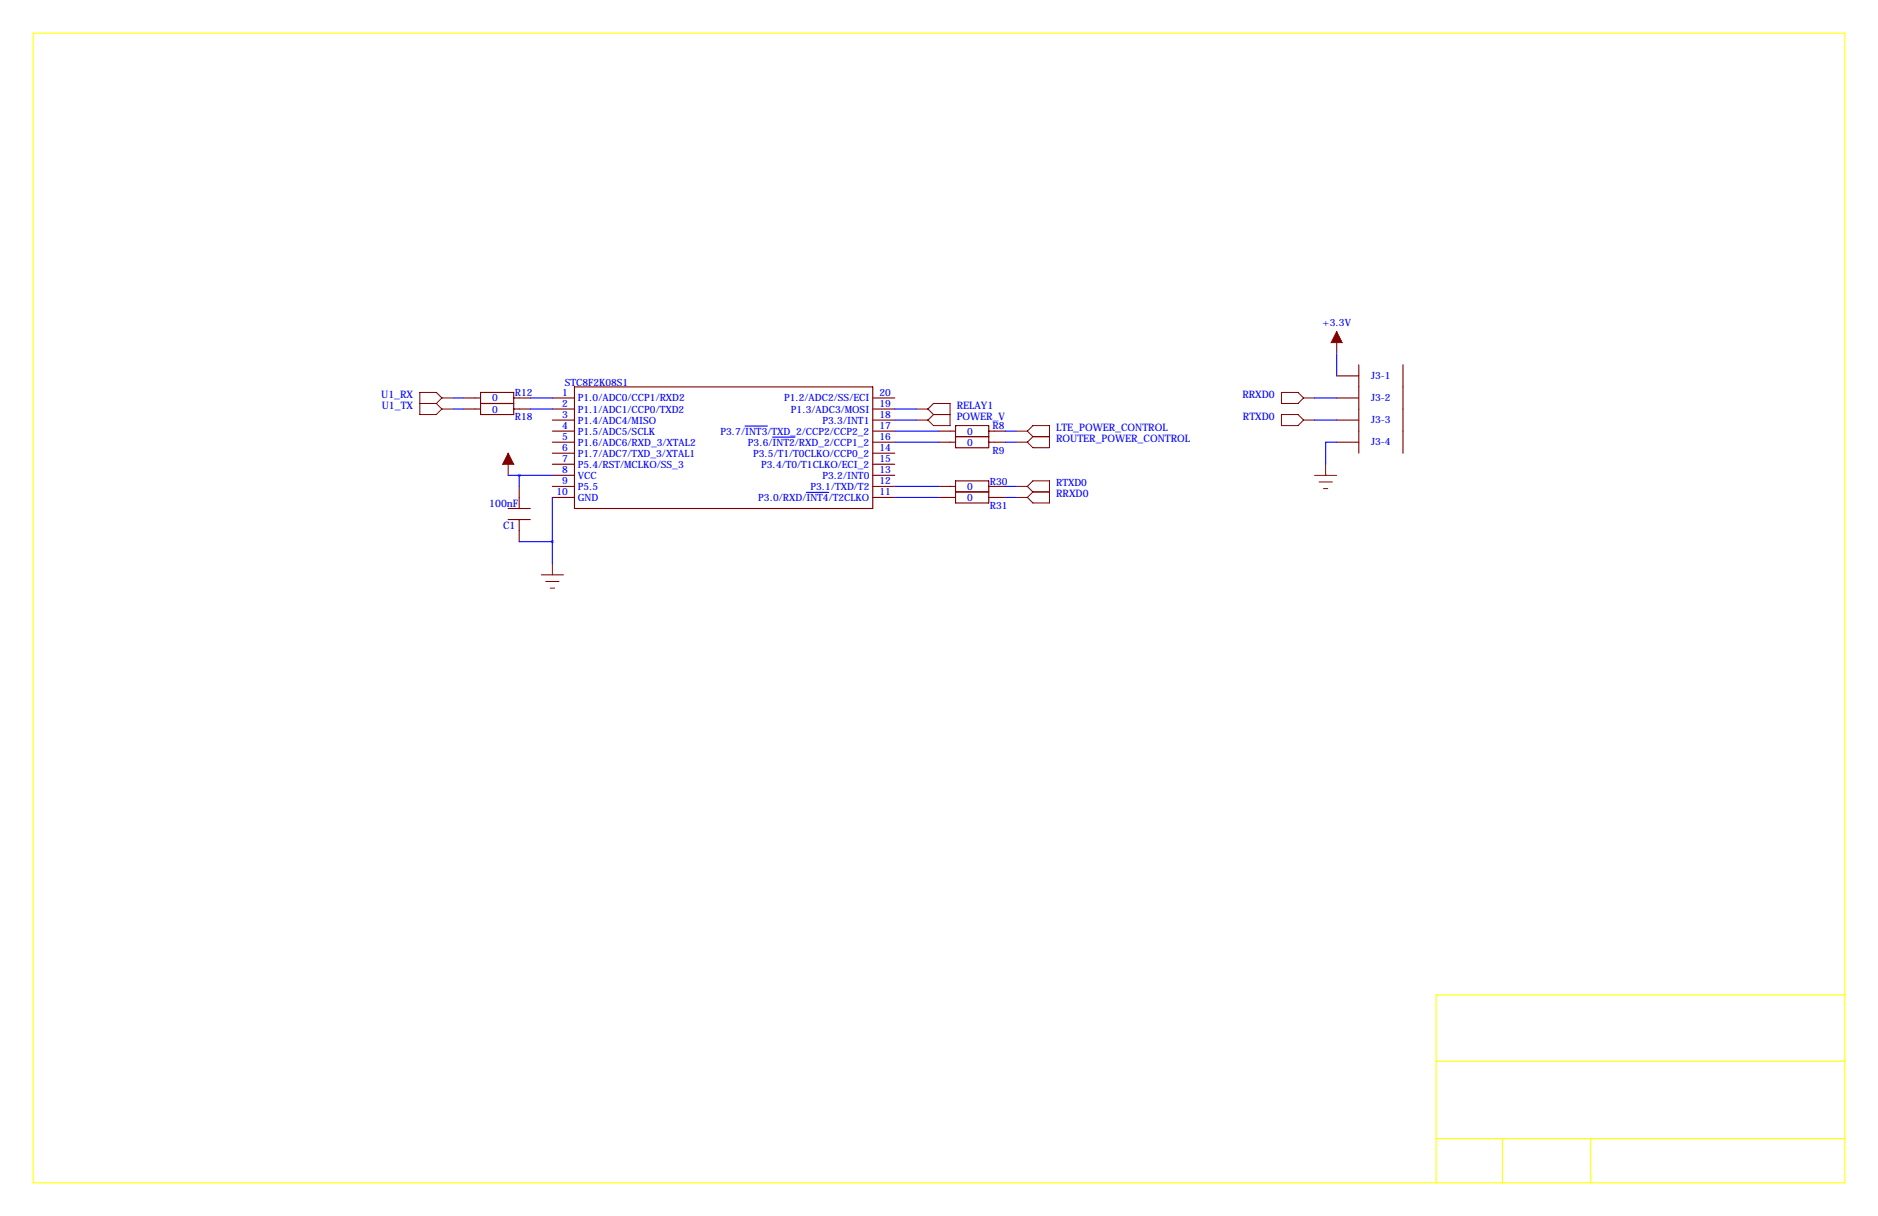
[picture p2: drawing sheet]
<svg xmlns="http://www.w3.org/2000/svg" width="432mm" height="279mm" viewBox="0 0 432 279" stroke-linecap="round" stroke-linejoin="round" font-family="sans-serif">
<path d="M7.6 7.6h416.6v264.2h-416.6zM424.2 228.6h-94v43.2M330.2 243.8h94M330.2 261.6h94M345.4 261.6v10.2M365.8 261.6v10.2" fill="none" stroke="#ff0" stroke-width=".25"/>
<g fill="none" stroke="#800000" stroke-width=".25">
<path d="M106.7 91.4h3.8M106.7 94h3.8M110.5 90.2h7.6v5h-7.6zM110.5 92.7h7.6M118.1 91.4h3.8M118.1 94h3.8M127 91.4h5.1M127 96.5h5.1M127 94h5.1M127 99.1h5.1M132.1 88.9h68.6v27.9h-68.6zM200.7 91.4h5"/>
<path d="M200.7 96.5h5M200.7 94h5M200.7 99.1h5M215.9 99.1h3.8M219.7 97.8h7.6v5.1h-7.6zM227.3 99.1h3.8M307.3 86.4h5.1M307.3 91.4h5.1M307.3 96.5h5.1M312.4 83.8v20.3M322.6 83.8v20.3M116.8 116.8h5.1"/>
<path d="M116.8 119.4h5.1M119.4 111.8v5M119.4 119.4v5.1M127 101.6h5.1M127 104.1h5.1M127 106.7h5.1M127 109.2h5.1M127 111.8h5.1M127 114.3h5.1M200.7 101.6h5M200.7 104.1h5M200.7 106.7h5"/>
<path d="M200.7 109.2h5M200.7 111.8h5M200.7 114.3h5M215.9 101.6h3.8M215.9 111.8h3.8M215.9 114.3h3.8M219.7 110.5h7.6v5.1h-7.6zM219.7 100.3h7.6M219.7 113h7.6M227.3 101.6h3.8M227.3 111.8h3.8M227.3 114.3h3.8"/>
<path d="M307.3 101.6h5.1"/>
</g>
<g fill="none" stroke="#00f" stroke-width=".25">
<path d="M104.1 91.4h2.6M104.1 94h2.6M121.9 91.4h5.1M121.9 94h5.1M171.3 97.9h5.1M205.7 96.5h5.1M205.7 94h5.1M205.7 99.1h10.2M231.1 99.1h2.6M302.3 96.5h5M302.3 91.4h5M307.3 81.3v5.1"/>
<path d="M116.8 109.2h10.2M119.4 109.2v2.6M127 114.3v15.2M177.6 100.4h5.2M185.4 113.1h5.1M205.7 101.6h10.2M205.7 111.8h10.2M205.7 114.3h10.2M231.1 101.6h2.6M231.1 111.8h2.6M231.1 114.3h2.6M307.3 101.6h-2.5v5.1"/>
<path d="M119.4 124.5h7.6"/>
</g>
<g fill="none" stroke="#800000" stroke-width=".23">
<path d="M307.3 76.2v5.1M96.5 92.7h3.8M100.3 92.7l1.3 1.3M101.6 91.4h2.5M101.6 91.4l-1.3-1.2h-3.8v5h3.8l1.3-1.2M101.6 94h2.5M101.6 91.4l-1.3 1.3M210.8 96.5h2.6M210.8 94h2.6M213.4 94l1.2-1.3h3.8v5.1h-3.8l-1.2-1.3M213.4 94l1.2 1.2M214.6 95.2h3.8"/>
<path d="M214.6 95.2l-1.2 1.3M233.7 99.1h2.5M236.2 99.1l1.3-1.3h3.8v5.1h-3.8l-1.3-1.3M236.2 99.1l1.3 1.2M294.6 90.2h3.8l1.3 1.2-1.3 1.3h-3.8zM294.6 95.2h3.8l1.3 1.3-1.3 1.3h-3.8zM299.7 91.4h2.6M299.7 96.5h2.6M116.8 104.1v5.1M233.7 111.8h2.5M233.7 114.3h2.5M233.7 101.6h2.5"/>
<path d="M236.2 111.8l1.3 1.2M236.2 111.8l1.3-1.3h3.8v5.1h-3.8l-1.3-1.3M237.5 113h3.8M237.5 113l-1.3 1.3M237.5 100.3h3.8M237.5 100.3l-1.3 1.3M302.3 109.2h5M303.3 110.7h3M304.3 112.3h1M304.8 106.7v2.5M124.5 132.1h5M125.5 133.6h3"/>
<path d="M126.5 135.1h1M127 129.5v2.6"/>
</g>
<g fill="#800000" stroke="#800000" stroke-width=".23">
<path d="M307.3 76.2l1.3 2.5h-2.5z"/>
<path d="M116.8 104.1l1.3 2.6h-2.5z"/>
</g>
<g font-size="2.4" fill="#00f">
<text x="87.7" y="91.4">U1_RX</text>
<text x="87.8" y="94">U1_TX</text>
<text x="220" y="94">RELAY1</text>
<text x="285.6" y="91.4">RRXD0</text>
<text x="220" y="96.5">POWER_V</text>
<text x="242.8" y="99.1">LTE_POWER_CONTROL</text>
<text x="242.8" y="101.6">ROUTER_POWER_CONTROL</text>
<text x="285.8" y="96.5">RTXD0</text>
<text x="112.5" y="116.6">100nF</text>
<text x="242.8" y="114.3">RRXD0</text>
<text x="115.7" y="121.5">C1</text>
</g>
<g font-size="2.3" fill="#00f">
<text x="304" y="74.9">+3.3V</text>
<text x="129.8" y="88.6">STC8F2K08S1</text>
<text x="315.3" y="87.1">J3-1</text>
<text x="113.1" y="92.2">0</text>
<text x="113.1" y="94.8">0</text>
<text x="118.4" y="91">R12</text>
<text x="129.2" y="90.9">1</text>
<text x="129.2" y="93.5">2</text>
<text x="132.8" y="92.2">P1.0/ADC0/CCP1/RXD2</text>
<text x="132.8" y="94.8">P1.1/ADC1/CCP0/TXD2</text>
<text x="180.3" y="92.2">P1.2/ADC2/SS/ECI</text>
<text x="181.8" y="94.8">P1.3/ADC3/MOSI</text>
<text x="202.2" y="93.5">19</text>
<text x="202.2" y="90.9">20</text>
<text x="315.3" y="92.2">J3-2</text>
<text x="118.4" y="96.6">R18</text>
<text x="129.2" y="96">3</text>
<text x="129.2" y="98.6">4</text>
<text x="129.2" y="101.1">5</text>
<text x="132.8" y="97.3">P1.4/ADC4/MISO</text>
<text x="132.8" y="99.9">P1.5/ADC5/SCLK</text>
<text x="165.6" y="99.9">P3.7/INT3/TXD_2/CCP2/CCP2_2</text>
<text x="189.1" y="97.3">P3.3/INT1</text>
<text x="202.2" y="101.1">16</text>
<text x="202.2" y="98.6">17</text>
<text x="202.2" y="96">18</text>
<text x="222.4" y="99.9">0</text>
<text x="228.2" y="98.6">R8</text>
<text x="315.3" y="97.3">J3-3</text>
<text x="129.2" y="103.6">6</text>
<text x="129.2" y="106.2">7</text>
<text x="132.8" y="102.4">P1.6/ADC6/RXD_3/XTAL2</text>
<text x="132.8" y="104.9">P1.7/ADC7/TXD_3/XTAL1</text>
<text x="132.8" y="107.5">P5.4/RST/MCLKO/SS_3</text>
<text x="172" y="102.4">P3.6/INT2/RXD_2/CCP1_2</text>
<text x="173.2" y="104.9">P3.5/T1/T0CLKO/CCP0_2</text>
<text x="175" y="107.5">P3.4/T0/T1CLKO/ECI_2</text>
<text x="202.2" y="106.2">15</text>
<text x="202.2" y="103.6">14</text>
<text x="222.4" y="102.4">0</text>
<text x="228.2" y="104.2">R9</text>
<text x="315.3" y="102.4">J3-4</text>
<text x="127.9" y="113.8">10</text>
<text x="129.2" y="108.7">8</text>
<text x="129.2" y="111.3">9</text>
<text x="132.8" y="110">VCC</text>
<text x="132.8" y="112.6">P5.5</text>
<text x="186.3" y="112.6">P3.1/TXD/T2</text>
<text x="189.1" y="110">P3.2/INT0</text>
<text x="202.2" y="113.8">11</text>
<text x="202.2" y="111.3">12</text>
<text x="202.2" y="108.7">13</text>
<text x="222.4" y="112.6">0</text>
<text x="227.6" y="111.3">R30</text>
<text x="242.8" y="111.8">RTXD0</text>
<text x="132.8" y="115.1">GND</text>
<text x="174.3" y="115.1">P3.0/RXD/INT4/T2CLKO</text>
<text x="222.4" y="115.1">0</text>
<text x="227.6" y="116.9">R31</text>
</g>
</svg>
